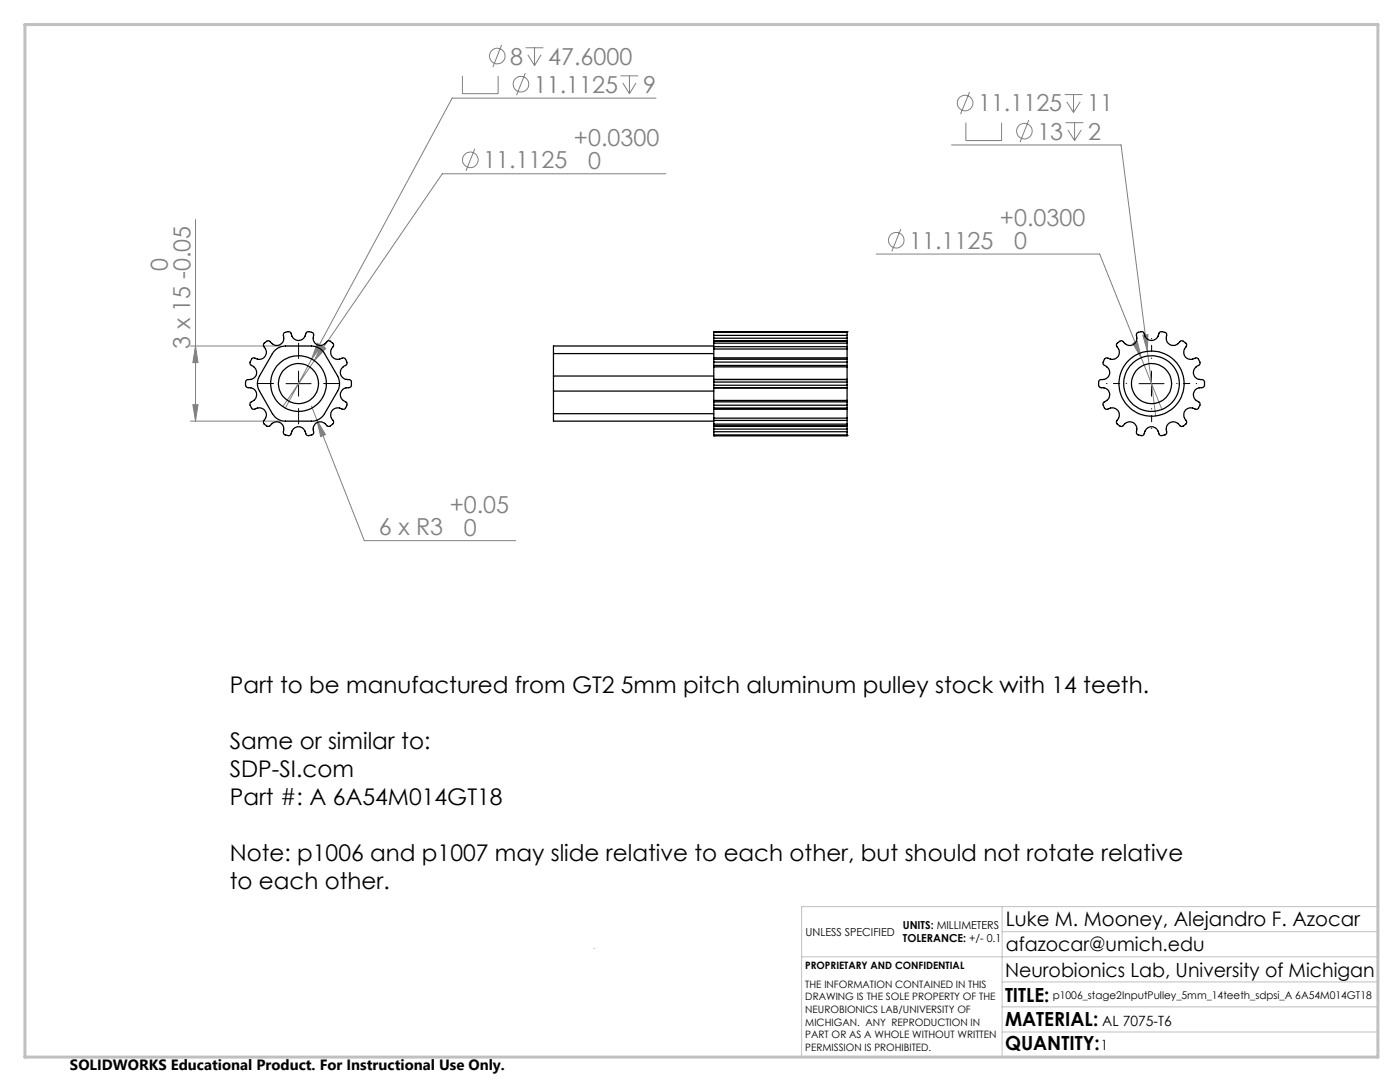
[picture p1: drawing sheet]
<svg xmlns="http://www.w3.org/2000/svg" width="279mm" height="216mm" viewBox="0 0 279 216" stroke-linecap="round" stroke-linejoin="round" font-family="sans-serif">
<g fill="none" stroke="#808080" stroke-width=".2">
<path d="M92.3 15.1v3.6h7.1v-3.6M100.1 9l-1.7 4.4M104.8 14.6l-1.7 4.4M104.9 9.5h3.5M105.3 10.9l1.4 2.2M106.7 9.5v3.6M108 10.9l-1.3 2.2M123.8 15.1h3.6M124.3 16.5l1.3 2.2M125.6 15.1v3.6M126.9 16.5l-1.3 2.2M130.9 19.6h-40.7l-33.3 61.9"/>
<path d="M193.5 18.3l-1.8 4.5M212.5 18.9h3.5M214.2 18.9v3.5M94.8 29.7l-1.8 4.4M132.9 34.7h-44.6l-25.6 37.3M189.9 28.9h33.8l6.9 54.1M192.8 24.5v3.5h7.1v-3.5M205.3 24l-1.7 4.4M212.7 24.5h3.5M212.9 20.3l1.3 2.1M213.1 25.9l1.4 2.1M214.5 24.5v3.5"/>
<path d="M215.6 20.3l-1.4 2.1M215.8 25.9l-1.3 2.1M39 43.8v40.2M174.9 50.7h44.6l12.4 31M179.8 45.7l-1.8 4.5M38 69h18M39 69l.5 3.4h-1zM62.7 72l-6.3 9.1M63.3 68.5l.9 .5-2 2.6zM64.2 69l.8 .5-2.3 2.5zM226.1 68.5l.9-.4 .8 3.3zM228.1 66.9l1-.2-.1 3.4z"/>
<path d="M38 84h18M38.5 80.8h1l-.5 3.2zM62.2 81l1.1 2.9M63.3 83.9l1.6 2.8-.9 .4zM63.3 83.9l9.4 24h30.2"/>
<circle cx="99.2" cy="11.2" r="1.56"/>
<circle cx="104" cy="16.8" r="1.56"/>
<circle cx="93.9" cy="31.9" r="1.56"/>
<circle cx="192.6" cy="20.6" r="1.55"/>
<circle cx="204.4" cy="26.2" r="1.55"/>
<circle cx="178.9" cy="47.9" r="1.55"/>
</g>
<path d="M54.6 76.5h-3.1M59.6 71.5v-3M64.6 76.5h3M59.6 81.5v3.1" fill="none" stroke="#000" stroke-width=".2" stroke-dasharray="15.2 1.3 1.3 1.3"/>
<path d="M224.8 76.5h-4M229.8 71.5v-4M234.8 76.5h4M229.8 81.5v4" fill="none" stroke="#000" stroke-width=".2" stroke-dasharray="15.2 1.3 1.3 1.3" stroke-dashoffset="15.1"/>
<path d="M57.1 76.6h5M59.6 74v5.1M227.3 76.6h5M229.8 74v5.1" fill="none" stroke="#000" stroke-width=".2"/>
<path d="M118.6 189.2v.1M160 190.9h115M200 185.9h75M200 180.9v30M200 195.9h75M275 180.9h-115v30M200 205.9h75M200 200.9h75" fill="none" stroke="#c0c0c0" stroke-width=".2"/>
<path d="M5 4.9h270v206h-270z" fill="none" stroke="#c0c0c0" stroke-width=".6"/>
<g fill="#808080">
<path d="M63.3 83.9l.7 3.2 .9-.4zM64.2 69l-1.5 3 2.3-2.5zM63.3 68.5l-1.1 3.1 2-2.6zM228.1 66.9l.9 3.2 .1-3.4zM226.1 68.5l1.7 2.9-.8-3.3z"/>
<path d="M39 69l.5 3.4h-1zM38.5 80.8h1l-.5 3.2z"/>
</g>
<g fill="none" stroke="#000" stroke-width=".25">
<path d="M52.7 68.5l.1-.1a.75 .75 0 0 1 .7-.4 .75 .75 0 0 1 .7 .5 1.49 1.49 0 0 0 1.9 .1 1.49 1.49 0 0 0 .5-1.9 .55 .55 0 0 1 .5-.4 .75 .75 0 0 1 .8 0 .75 .75 0 0 1 .3 .7 1.5 1.5 0 0 0 1.7 .8 1.5 1.5 0 0 0 1.2-1.4 1.05 1.05 0 0 1 1.5 .4 1.48 1.48 0 0 0 .7 2 1.48 1.48 0 0 0 2-.7 .88 .88 0 0 1 1.1 .4 .88 .88 0 0 1-.3 1.1 1.51 1.51 0 0 0 .5 1.8 1.51 1.51 0 0 0 1.9 0 1.01 1.01 0 0 1 .6 1.4 1.48 1.48 0 0 0-1.2 1.8 1.48 1.48 0 0 0 1.8 1.1 1.07 1.07 0 0 1 .4 1.3l-.3 .3a1.52 1.52 0 0 0-1.9 1.2 1.52 1.52 0 0 0 1.2 1.8 1 1 0 0 1-.7 1.4 1.5 1.5 0 0 0-2.1 .3 1.5 1.5 0 0 0 .3 2.1 1.08 1.08 0 0 1-1.2 .9 1.52 1.52 0 0 0-1.8-.7 1.52 1.52 0 0 0-1.1 1.5 .71 .71 0 0 1 0 .8 .71 .71 0 0 1-.8 .3 .84 .84 0 0 1-.8-.9 1.45 1.45 0 0 0-1.7-.8 1.45 1.45 0 0 0-1.1 1.4 1.03 1.03 0 0 1-1.5-.1v-.1a1.53 1.53 0 0 0-.8-2.1 1.53 1.53 0 0 0-2 .7 .93 .93 0 0 1-1.1-1.1 1.46 1.46 0 0 0 .1-2 1.46 1.46 0 0 0-2-.2 1.04 1.04 0 0 1-.9-1.1l.1-.3a1.52 1.52 0 0 0 1.2-1.9 1.52 1.52 0 0 0-1.9-1.1 1.04 1.04 0 0 1 .1-1.6 1.48 1.48 0 0 0 1.8-1.1 1.48 1.48 0 0 0-1.1-1.8 1.04 1.04 0 0 1 .4-1.4h.2a1.5 1.5 0 0 0 2.1-.2 1.5 1.5 0 0 0-.2-2.1zM54.9 69.9l.9-.6 .8-.2 5.6-.1a3.1 3.1 0 0 1 2.6 1.6l2.6 4.4a3.1 3.1 0 0 1 0 3l-2.6 4.6a2.94 2.94 0 0 1-2.6 1.4h-5.2a2.94 2.94 0 0 1-2.6-1.4l-2.6-4.6a2.87 2.87 0 0 1 0-3zM110.5 75v3M110.5 78h32M110.5 75h32M110.5 70.6v4.4M110.5 78v4.6M110.5 70.6h32M142.5 76.2v.7M142.5 75.7v.5M142.5 76.9v.5M142.5 75.7h.1"/>
<path d="M142.5 77.4h.1M142.5 72.2v.7M142.5 71.7v.5M142.5 73.2v2.5M142.5 77.4v2.5M142.5 72.9v.3M142.5 79.9v.3M142.5 71.4v.3M142.5 69.6v1.8M142.5 68.5v.7M142.5 69.2v.4M142.5 68.1v.4"/>
<path d="M142.5 68v.1M142.5 67.5v.5M142.5 69h-32v1.6M142.5 66.3v.6M142.5 66.9v.6M142.5 66.2v.1M142.5 66.2h.1M142.5 75.7h26.6M142.5 77.4h26.6M142.5 71.4h26.6M142.5 68h26.6M142.5 66.2h26.6"/>
<path d="M142.5 76.2h26.6M142.5 76.9h26.6M142.5 72.2h26.6M142.5 72.9h26.6M142.5 71.7h26.6M142.5 73.2h26.6M142.5 79.9h26.6M142.5 69.6h26.6M142.5 68.5h26.6M142.5 69.2h26.6M142.5 68.1h26.6M142.5 67.5h26.6"/>
<path d="M142.5 66.3h26.6M142.5 66.9h26.6M169.1 76.2v.7M169.1 75.7v.5M169.1 76.9v.5M169.1 75.7h.1M169.1 72.2v.7M169.1 71.7v.5M169.1 73.2v2.5M169.1 77.4v2.5M169.1 72.9v.3M169.1 79.9v.3"/>
<path d="M169.1 71.4v.3M169.1 69.6v1.8M169.1 68.5v.7M169.1 69.2v.4M169.1 68.1v.4M169.1 68v.1M169.1 67.5v.5M169.1 66.3v.6M169.1 66.9v.6M169.1 66.2v.1M169.1 66.2h.1M169.1 77.4h.1"/>
<path d="M222.9 68.5l.2-.1a.73 .73 0 0 1 .7-.4 .73 .73 0 0 1 .6 .5 1.51 1.51 0 0 0 1.9 .1 1.51 1.51 0 0 0 .5-1.9 .55 .55 0 0 1 .6-.4 .75 .75 0 0 1 .8 0 .75 .75 0 0 1 .3 .7 1.5 1.5 0 0 0 1.7 .8 1.5 1.5 0 0 0 1.2-1.4 1.05 1.05 0 0 1 1.4 .3 1.52 1.52 0 0 0 .7 2.1 1.52 1.52 0 0 0 2.1-.7 1.09 1.09 0 0 1 1.2 .8 2.14 2.14 0 0 0-.3 2.3 1.95 1.95 0 0 0 2.2 .2 1.09 1.09 0 0 1 .7 1.4 1.74 1.74 0 0 0-1 2.3l.9 .6a.85 .85 0 0 1 1.1 .6 .85 .85 0 0 1-.7 1.1 1.48 1.48 0 0 0-1.5 1.3 1.48 1.48 0 0 0 1.2 1.6 1.05 1.05 0 0 1-.7 1.4 1.5 1.5 0 0 0-1.9 0 1.5 1.5 0 0 0-.3 1.9 .73 .73 0 0 1 .3 .8 .73 .73 0 0 1-.6 .5 .77 .77 0 0 1-1.1-.4 1.53 1.53 0 0 0-1.8 .1 1.53 1.53 0 0 0-.5 1.8 1 1 0 0 1-1.5 .2 1.48 1.48 0 0 0-1.5-1.4 1.48 1.48 0 0 0-1.5 1.4 1.03 1.03 0 0 1-1.3 .1l-.2-.3a1.51 1.51 0 0 0-.5-1.9 1.51 1.51 0 0 0-2 .2 .69 .69 0 0 1-.6 .4 .69 .69 0 0 1-.6-.4 .86 .86 0 0 1 .1-1.3 1.46 1.46 0 0 0-.4-1.7 1.46 1.46 0 0 0-1.8 0 .93 .93 0 0 1-.7-1.5 1.5 1.5 0 0 0 1.1-1.8 1.5 1.5 0 0 0-1.8-1.1 1.04 1.04 0 0 1 .1-1.6 1.48 1.48 0 0 0 1.7-1.1 1.48 1.48 0 0 0-1.1-1.8l-.1-.1a.99 .99 0 0 1 .8-1.3 1.51 1.51 0 0 0 2.1-.3 1.51 1.51 0 0 0-.3-2.1zM110.5 82.6v1.4h32M110.5 82.6h32M142.5 80.2v.7M142.5 80.9v.5M142.5 81.4v.3M142.5 81.7v1.7M142.5 83.9v.7M142.5 83.4v.5M142.5 84.6v.4M142.5 85v.1M142.5 85.1v.5"/>
<path d="M142.5 86.1v.7M142.5 85.6v.5M142.5 86.8v.1M142.5 86.9h.1M142.5 81.7h26.6M142.5 85.1h26.6M142.5 86.9h26.6M142.5 80.2h26.6M142.5 80.9h26.6M142.5 81.4h26.6M142.5 83.4h26.6M142.5 83.9h26.6"/>
<path d="M142.5 84.6h26.6M142.5 85h26.6M142.5 85.6h26.6M142.5 86.1h26.6M142.5 86.8h26.6M169.1 80.2v.7M169.1 80.9v.5M169.1 81.4v.3M169.1 81.7v1.7M169.1 83.9v.7M169.1 83.4v.5M169.1 84.6v.4"/>
<path d="M169.1 85v.1M169.1 85.1v.5M169.1 86.1v.7M169.1 85.6v.5M169.1 86.8v.1M169.1 86.9h.1"/>
<circle cx="59.6" cy="76.5" r="5.6"/>
<circle cx="59.6" cy="76.5" r="4"/>
<circle cx="229.8" cy="76.5" r="5.6"/>
<circle cx="229.8" cy="76.6" r="4"/>
<circle cx="229.8" cy="76.5" r="6.5"/>
</g>
<g font-size="4.7" fill="#808080">
<text x="101.8" y="12.9">8</text>
<text x="109.4" y="12.9">47.6000</text>
<text x="106.6" y="18.5">11.1125</text>
<text x="128.4" y="18.5">9</text>
<text x="195.2" y="22.2">11.1125</text>
<text x="217" y="22.2">11</text>
<text x="114.6" y="29.1">+0.0300</text>
<text x="207" y="27.9">13</text>
<text x="217.2" y="27.9">2</text>
<text x="96.5" y="33.6">11.1125</text>
<text x="117.4" y="33.7">0</text>
<text x="199.6" y="45.2">+0.0300</text>
<text x="181.5" y="49.6">11.1125</text>
<text x="202.4" y="49.7">0</text>
<text x="33.5" y="54.1" transform="rotate(-90 33.5 54.1)">0</text>
<text x="38" y="69.6" transform="rotate(-90 38 69.6)">3 x 15 -0.05</text>
<text x="75.6" y="106.8">6 x R3</text>
<text x="89.7" y="102.3">+0.05</text>
<text x="92.6" y="106.9">0</text>
</g>
<g font-size="4.6">
<text x="45.8" y="138.3">Part to be manufactured from GT2 5mm pitch aluminum pulley stock with 14 teeth.</text>
<text x="45.8" y="149.5">Same or similar to:</text>
<text x="45.8" y="155.1">SDP-SI.com</text>
<text x="45.8" y="160.6">Part #: A 6A54M014GT18</text>
<text x="45.8" y="171.8">Note: p1006 and p1007 may slide relative to each other, but should not rotate relative</text>
<text x="45.8" y="177.4">to each other.</text>
</g>
<text font-size="4" x="200.7" y="184.9">Luke M. Mooney, Alejandro F. Azocar</text>
<g font-size="3.9">
<text x="200.7" y="189.8">afazocar@umich.edu</text>
<text x="200.6" y="194.9">Neurobionics Lab, University of Michigan</text>
<text x="200.6" y="199.8">TITLE:</text>
<text x="200.6" y="209.5">QUANTITY:</text>
<text x="200.6" y="204.6">MATERIAL:</text>
</g>
<text font-size="3" x="14" y="213.5">SOLIDWORKS Educational Product. For Instructional Use Only.</text>
<g font-size="2.8">
<text x="219.7" y="209.5">1</text>
<text x="220" y="204.6">AL 7075-T6</text>
</g>
<g font-size="2.2">
<text x="180.2" y="185.3">UNITS: MILLIMETERS</text>
<text x="160.8" y="186.8">UNLESS SPECIFIED</text>
<text x="180.2" y="188">TOLERANCE: +/- 0.1</text>
</g>
<text font-size="2.1" x="210.1" y="199.3">p1006_stage2InputPulley_5mm_14teeth_sdpsi_A 6A54M014GT18</text>
<g font-size="2">
<text x="160.7" y="193.4">PROPRIETARY AND CONFIDENTIAL</text>
<text x="160.7" y="197.1">THE INFORMATION CONTAINED IN THIS</text>
<text x="160.7" y="199.6">DRAWING IS THE SOLE PROPERTY OF THE</text>
<text x="160.7" y="202.1">NEUROBIONICS LAB/UNIVERSITY OF</text>
<text x="160.7" y="204.6">MICHIGAN. ANY REPRODUCTION IN</text>
<text x="160.7" y="207.2">PART OR AS A WHOLE WITHOUT WRITTEN</text>
<text x="160.7" y="209.7">PERMISSION IS PROHIBITED.</text>
</g>
</svg>
